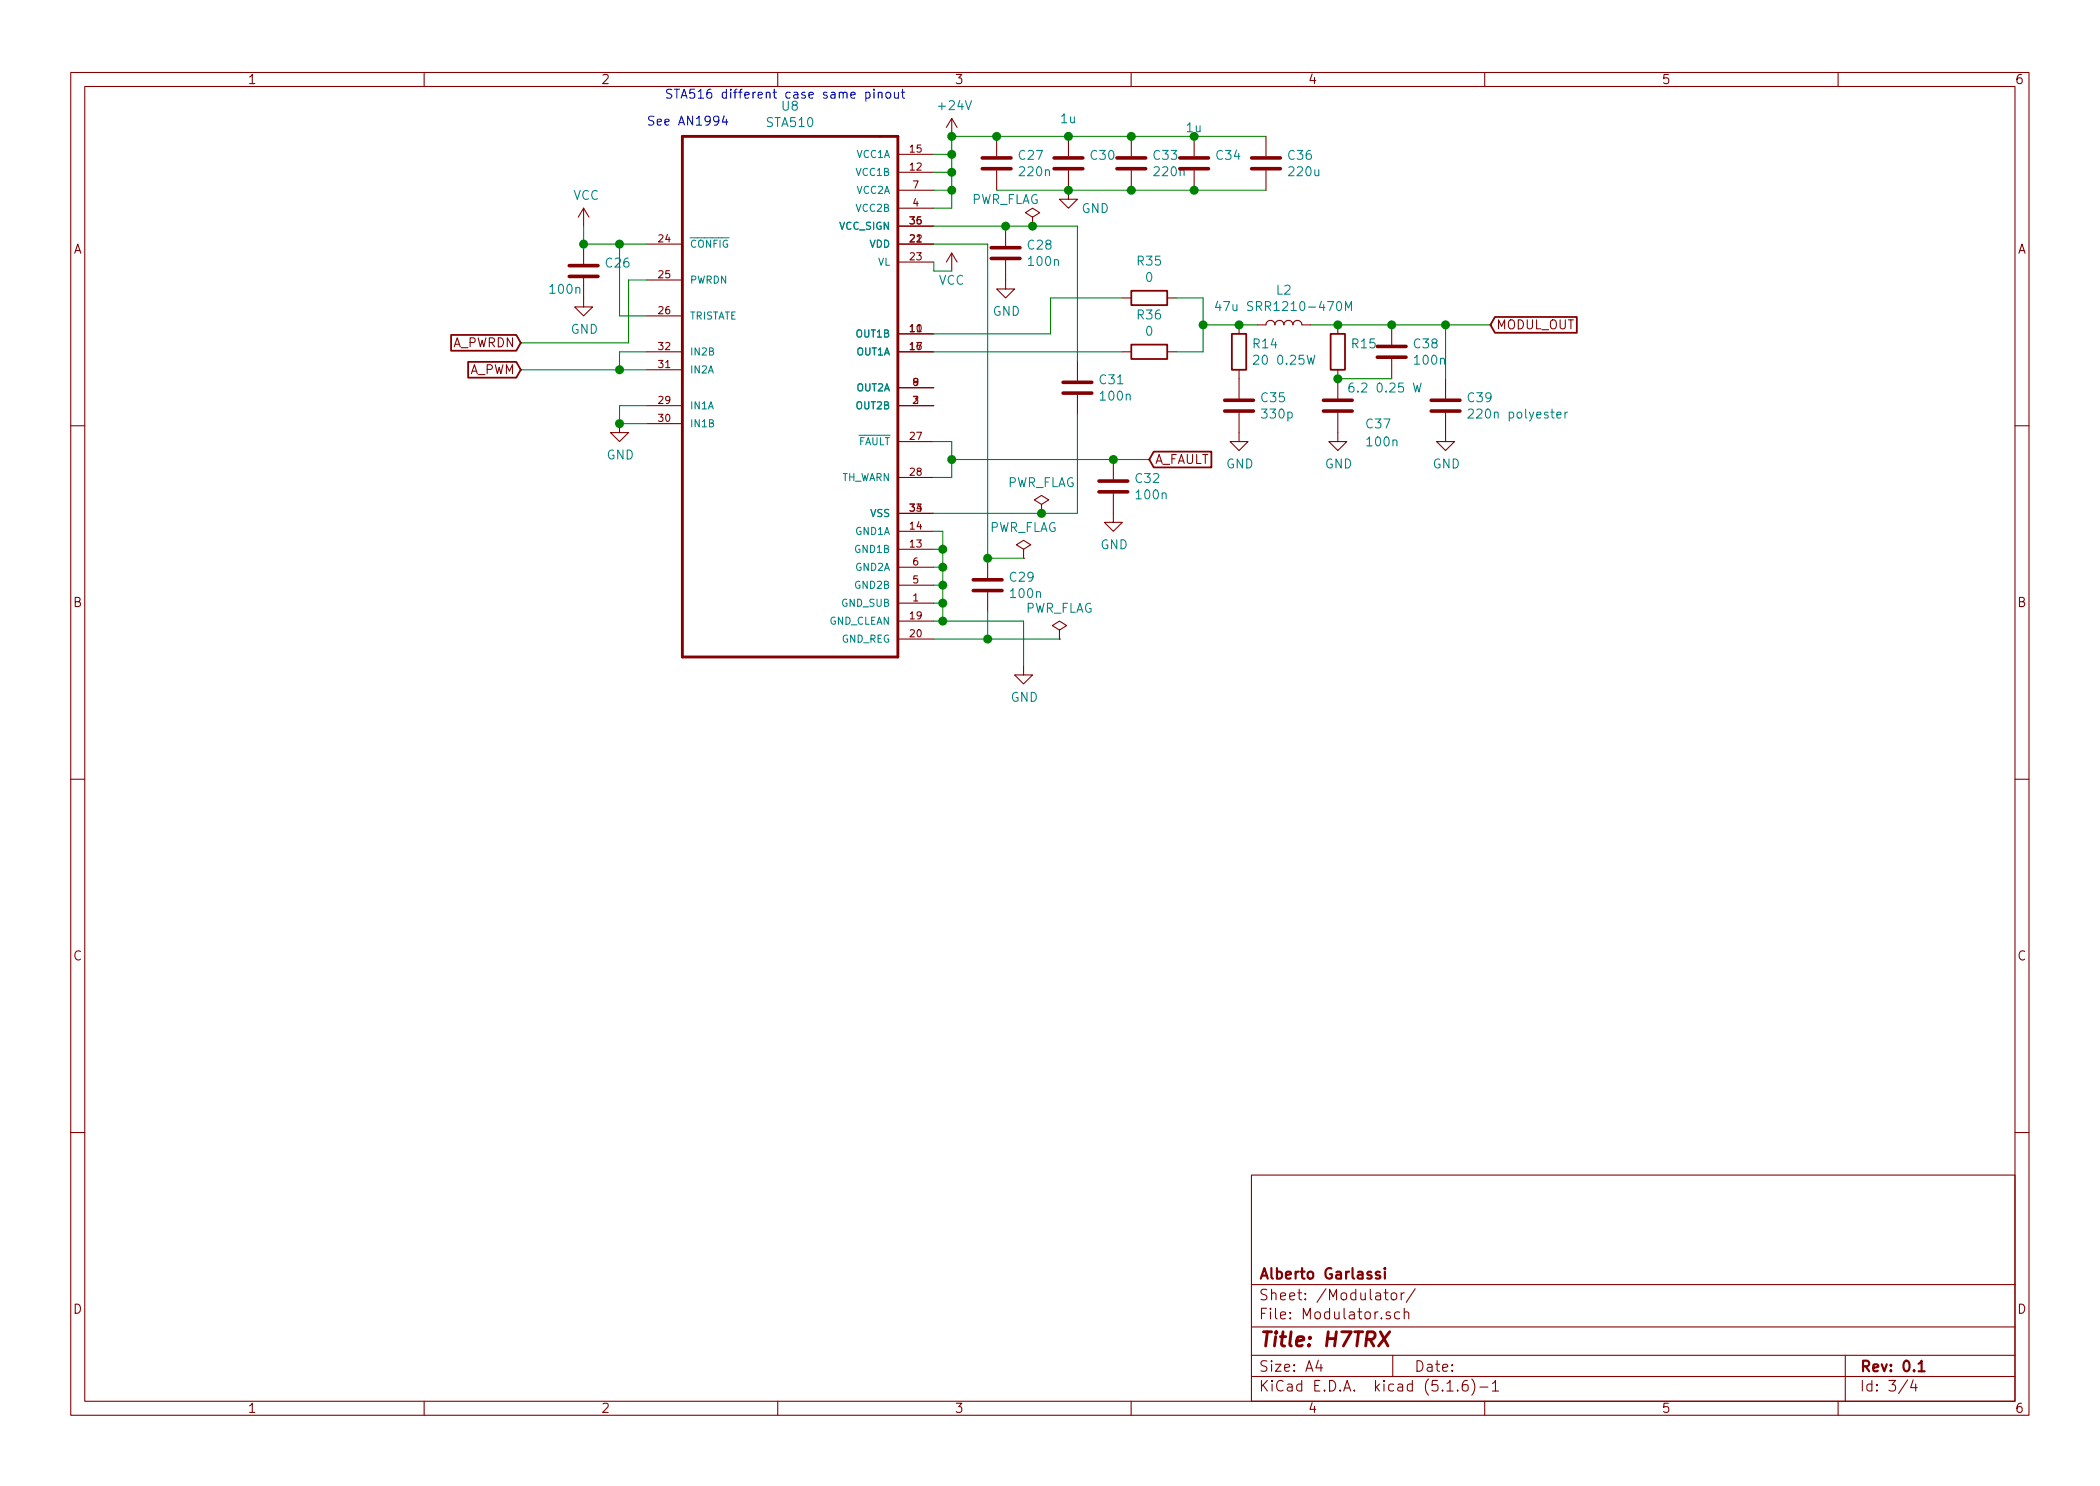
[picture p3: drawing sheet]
EESchema Schematic File Version 4
EELAYER 30 0
EELAYER END
$Descr A4 11693 8268
encoding utf-8
Sheet 3 4
Title "H7TRX"
Date ""
Rev "0.1"
Comp "Alberto Garlassi"
Comment1 ""
Comment2 ""
Comment3 ""
Comment4 ""
$EndDescr
Wire Wire Line
	5200 3450 5250 3450
Wire Wire Line
	5700 3450 5700 3700
$Comp
L power:GND #PWR044
U 1 1
P 5700 3700
F 0 "#PWR044" H 5700 3450 50  0001 C CNN
F 1 "GND" H 5705 3527 50  0000 C CNN
F 2 "" H 5700 3700 50  0001 C CNN
F 3 "" H 5700 3700 50  0001 C CNN
	1    5700 3700
	1    0    0    -1  
$EndComp
Wire Wire Line
	5200 3350 5250 3350
Wire Wire Line
	5250 3350 5250 3450
Connection ~ 5250 3450
Wire Wire Line
	5200 3150 5250 3150
Wire Wire Line
	5250 3150 5250 3250
Connection ~ 5250 3350
Wire Wire Line
	5200 3250 5250 3250
Connection ~ 5250 3250
Wire Wire Line
	5250 3250 5250 3350
Wire Wire Line
	5500 3550 5500 3400
$Comp
L Device:C C29
U 1 1
P 5500 3250
F 0 "C29" H 5615 3296 50  0000 L CNN
F 1 "100n" H 5615 3205 50  0000 L CNN
F 2 "Capacitor_SMD:C_0805_2012Metric_Pad1.15x1.40mm_HandSolder" H 5538 3100 50  0001 C CNN
F 3 "~" H 5500 3250 50  0001 C CNN
	1    5500 3250
	1    0    0    -1  
$EndComp
Wire Wire Line
	5200 3050 5250 3050
Wire Wire Line
	5250 3050 5250 3150
Connection ~ 5250 3150
Wire Wire Line
	5200 2950 5250 2950
Wire Wire Line
	5250 2950 5250 3050
Connection ~ 5250 3050
$Comp
L Device:C C31
U 1 1
P 6000 2150
F 0 "C31" H 6115 2196 50  0000 L CNN
F 1 "100n" H 6115 2105 50  0000 L CNN
F 2 "Capacitor_SMD:C_0805_2012Metric_Pad1.15x1.40mm_HandSolder" H 6038 2000 50  0001 C CNN
F 3 "~" H 6000 2150 50  0001 C CNN
	1    6000 2150
	1    0    0    -1  
$EndComp
Wire Wire Line
	6000 2850 6000 2300
Wire Wire Line
	5200 1250 5600 1250
Wire Wire Line
	6000 1250 6000 2000
$Comp
L power:VCC #PWR043
U 1 1
P 5300 1500
F 0 "#PWR043" H 5300 1350 50  0001 C CNN
F 1 "VCC" H 5300 1450 50  0000 C CNN
F 2 "" H 5300 1500 50  0001 C CNN
F 3 "" H 5300 1500 50  0001 C CNN
	1    5300 1500
	1    0    0    -1  
$EndComp
$Comp
L power:VCC #PWR039
U 1 1
P 3250 1250
F 0 "#PWR039" H 3250 1100 50  0001 C CNN
F 1 "VCC" H 3265 1423 50  0000 C CNN
F 2 "" H 3250 1250 50  0001 C CNN
F 3 "" H 3250 1250 50  0001 C CNN
	1    3250 1250
	1    0    0    -1  
$EndComp
$Comp
L proto-h750-rescue:STA516BETR-STA516BETR U8
U 1 1
P 4400 2250
AR Path="/5FB13D05" Ref="U8"  Part="1" 
AR Path="/5FB134F3/5FB13D05" Ref="U8"  Part="1" 
F 0 "U8" H 4400 3920 50  0000 C CNN
F 1 "STA510" H 4400 3829 50  0000 C CNN
F 2 "Package_SO:ST_PowerSSO-36_SlugDown" H 4400 2250 50  0001 L BNN
F 3 "" H 4400 2250 50  0001 L BNN
F 4 "32471" H 4400 2250 50  0001 L BNN "SNAPEDA_PACKAGE_ID"
F 5 "IPC-7351B" H 4400 2250 50  0001 L BNN "STANDARD"
F 6 "ST MICROELECTRONICS" H 4400 2250 50  0001 L BNN "MANUFACTURER"
F 7 "1" H 4400 2250 50  0001 L BNN "PARTREV"
	1    4400 2250
	1    0    0    -1  
$EndComp
Wire Wire Line
	3250 1250 3250 1350
Wire Wire Line
	3250 1350 3450 1350
$Comp
L Device:C C26
U 1 1
P 3250 1500
F 0 "C26" H 3365 1546 50  0000 L CNN
F 1 "100n" H 3050 1400 50  0000 L CNN
F 2 "Capacitor_SMD:C_0805_2012Metric_Pad1.15x1.40mm_HandSolder" H 3288 1350 50  0001 C CNN
F 3 "~" H 3250 1500 50  0001 C CNN
	1    3250 1500
	1    0    0    -1  
$EndComp
Connection ~ 3250 1350
$Comp
L power:GND #PWR040
U 1 1
P 3250 1650
F 0 "#PWR040" H 3250 1400 50  0001 C CNN
F 1 "GND" H 3255 1477 50  0000 C CNN
F 2 "" H 3250 1650 50  0001 C CNN
F 3 "" H 3250 1650 50  0001 C CNN
	1    3250 1650
	1    0    0    -1  
$EndComp
$Comp
L Device:C C28
U 1 1
P 5600 1400
F 0 "C28" H 5715 1446 50  0000 L CNN
F 1 "100n" H 5715 1355 50  0000 L CNN
F 2 "Capacitor_SMD:C_0805_2012Metric_Pad1.15x1.40mm_HandSolder" H 5638 1250 50  0001 C CNN
F 3 "~" H 5600 1400 50  0001 C CNN
	1    5600 1400
	1    0    0    -1  
$EndComp
$Comp
L power:GND #PWR045
U 1 1
P 5600 1550
F 0 "#PWR045" H 5600 1300 50  0001 C CNN
F 1 "GND" H 5605 1377 50  0000 C CNN
F 2 "" H 5600 1550 50  0001 C CNN
F 3 "" H 5600 1550 50  0001 C CNN
	1    5600 1550
	1    0    0    -1  
$EndComp
Wire Wire Line
	3600 1950 3450 1950
Wire Wire Line
	3450 1950 3450 2050
Wire Wire Line
	3450 2350 3600 2350
Wire Wire Line
	3600 2250 3450 2250
Wire Wire Line
	3450 2250 3450 2350
Wire Wire Line
	3600 2050 3450 2050
$Comp
L power:+24V #PWR042
U 1 1
P 5300 750
F 0 "#PWR042" H 5300 600 50  0001 C CNN
F 1 "+24V" H 5315 923 50  0000 C CNN
F 2 "" H 5300 750 50  0001 C CNN
F 3 "" H 5300 750 50  0001 C CNN
	1    5300 750 
	1    0    0    -1  
$EndComp
Wire Wire Line
	5200 850  5300 850 
Wire Wire Line
	5300 850  5300 750 
Wire Wire Line
	5200 950  5300 950 
Wire Wire Line
	5300 950  5300 850 
Connection ~ 5300 850 
Wire Wire Line
	5200 1050 5300 1050
Wire Wire Line
	5300 1050 5300 950 
Connection ~ 5300 950 
Wire Wire Line
	5200 1150 5300 1150
Wire Wire Line
	5300 1150 5300 1050
Connection ~ 5300 1050
$Comp
L Device:C C27
U 1 1
P 5550 900
F 0 "C27" H 5665 946 50  0000 L CNN
F 1 "220n" H 5665 855 50  0000 L CNN
F 2 "Capacitor_SMD:C_0805_2012Metric_Pad1.15x1.40mm_HandSolder" H 5588 750 50  0001 C CNN
F 3 "~" H 5550 900 50  0001 C CNN
	1    5550 900 
	1    0    0    -1  
$EndComp
$Comp
L Device:C C30
U 1 1
P 5950 900
F 0 "C30" H 6065 946 50  0000 L CNN
F 1 "1u" H 5900 1150 50  0000 L CNN
F 2 "Capacitor_SMD:C_0805_2012Metric_Pad1.15x1.40mm_HandSolder" H 5988 750 50  0001 C CNN
F 3 "~" H 5950 900 50  0001 C CNN
	1    5950 900 
	1    0    0    -1  
$EndComp
Wire Wire Line
	5950 750  5550 750 
Wire Wire Line
	5550 750  5300 750 
Connection ~ 5550 750 
Connection ~ 5300 750 
Wire Wire Line
	5550 1050 5950 1050
$Comp
L power:GND #PWR047
U 1 1
P 5950 1050
F 0 "#PWR047" H 5950 800 50  0001 C CNN
F 1 "GND" H 6100 950 50  0000 C CNN
F 2 "" H 5950 1050 50  0001 C CNN
F 3 "" H 5950 1050 50  0001 C CNN
	1    5950 1050
	1    0    0    -1  
$EndComp
Connection ~ 5950 1050
Wire Wire Line
	5200 1500 5300 1500
Connection ~ 5600 1250
Wire Wire Line
	5600 1250 5750 1250
Wire Wire Line
	5200 1850 5850 1850
Wire Wire Line
	5850 1850 5850 1650
$Comp
L Device:L L2
U 1 1
P 7150 1800
F 0 "L2" V 7340 1800 50  0000 C CNN
F 1 "47u SRR1210-470M" V 7249 1800 50  0000 C CNN
F 2 "Inductor_SMD:L_Bourns_SRR1210A" H 7150 1800 50  0001 C CNN
F 3 "~" H 7150 1800 50  0001 C CNN
	1    7150 1800
	0    -1   -1   0   
$EndComp
Wire Wire Line
	6700 1650 6700 1800
Connection ~ 6700 1800
Wire Wire Line
	6700 1800 6700 1950
Wire Wire Line
	6700 1800 6900 1800
$Comp
L Device:R R14
U 1 1
P 6900 1950
F 0 "R14" H 6970 1996 50  0000 L CNN
F 1 "20 0.25W" H 6970 1905 50  0000 L CNN
F 2 "Resistor_SMD:R_1210_3225Metric_Pad1.42x2.65mm_HandSolder" V 6830 1950 50  0001 C CNN
F 3 "~" H 6900 1950 50  0001 C CNN
	1    6900 1950
	1    0    0    -1  
$EndComp
Connection ~ 6900 1800
Wire Wire Line
	6900 1800 7000 1800
$Comp
L Device:C C35
U 1 1
P 6900 2250
F 0 "C35" H 7015 2296 50  0000 L CNN
F 1 "330p" H 7015 2205 50  0000 L CNN
F 2 "Capacitor_SMD:C_0805_2012Metric_Pad1.15x1.40mm_HandSolder" H 6938 2100 50  0001 C CNN
F 3 "~" H 6900 2250 50  0001 C CNN
	1    6900 2250
	1    0    0    -1  
$EndComp
$Comp
L power:GND #PWR049
U 1 1
P 6900 2400
F 0 "#PWR049" H 6900 2150 50  0001 C CNN
F 1 "GND" H 6905 2227 50  0000 C CNN
F 2 "" H 6900 2400 50  0001 C CNN
F 3 "" H 6900 2400 50  0001 C CNN
	1    6900 2400
	1    0    0    -1  
$EndComp
$Comp
L Device:R R15
U 1 1
P 7450 1950
F 0 "R15" H 7520 1996 50  0000 L CNN
F 1 "6.2 0.25 W" H 7500 1750 50  0000 L CNN
F 2 "Resistor_SMD:R_1210_3225Metric_Pad1.42x2.65mm_HandSolder" V 7380 1950 50  0001 C CNN
F 3 "~" H 7450 1950 50  0001 C CNN
	1    7450 1950
	1    0    0    -1  
$EndComp
$Comp
L Device:C C37
U 1 1
P 7450 2250
F 0 "C37" H 7600 2150 50  0000 L CNN
F 1 "100n" H 7600 2050 50  0000 L CNN
F 2 "Capacitor_SMD:C_0805_2012Metric_Pad1.15x1.40mm_HandSolder" H 7488 2100 50  0001 C CNN
F 3 "~" H 7450 2250 50  0001 C CNN
	1    7450 2250
	1    0    0    -1  
$EndComp
$Comp
L power:GND #PWR050
U 1 1
P 7450 2400
F 0 "#PWR050" H 7450 2150 50  0001 C CNN
F 1 "GND" H 7455 2227 50  0000 C CNN
F 2 "" H 7450 2400 50  0001 C CNN
F 3 "" H 7450 2400 50  0001 C CNN
	1    7450 2400
	1    0    0    -1  
$EndComp
$Comp
L Device:C C38
U 1 1
P 7750 1950
F 0 "C38" H 7865 1996 50  0000 L CNN
F 1 "100n" H 7865 1905 50  0000 L CNN
F 2 "Capacitor_SMD:C_0805_2012Metric_Pad1.15x1.40mm_HandSolder" H 7788 1800 50  0001 C CNN
F 3 "~" H 7750 1950 50  0001 C CNN
	1    7750 1950
	1    0    0    -1  
$EndComp
Wire Wire Line
	7750 2100 7450 2100
Connection ~ 7450 2100
Wire Wire Line
	7300 1800 7450 1800
Wire Wire Line
	7450 1800 7750 1800
Connection ~ 7450 1800
Wire Wire Line
	7750 1800 8050 1800
Connection ~ 7750 1800
$Comp
L Device:C C39
U 1 1
P 8050 2250
F 0 "C39" H 8165 2296 50  0000 L CNN
F 1 "220n polyester" H 8165 2205 50  0000 L CNN
F 2 "Capacitor_SMD:C_1812_4532Metric_Pad1.30x3.40mm_HandSolder" H 8088 2100 50  0001 C CNN
F 3 "~" H 8050 2250 50  0001 C CNN
	1    8050 2250
	1    0    0    -1  
$EndComp
$Comp
L power:GND #PWR051
U 1 1
P 8050 2400
F 0 "#PWR051" H 8050 2150 50  0001 C CNN
F 1 "GND" H 8055 2227 50  0000 C CNN
F 2 "" H 8050 2400 50  0001 C CNN
F 3 "" H 8050 2400 50  0001 C CNN
	1    8050 2400
	1    0    0    -1  
$EndComp
Wire Wire Line
	8050 2100 8050 1800
Connection ~ 8050 1800
$Comp
L Device:C C33
U 1 1
P 6300 900
F 0 "C33" H 6415 946 50  0000 L CNN
F 1 "220n" H 6415 855 50  0000 L CNN
F 2 "Capacitor_SMD:C_0805_2012Metric_Pad1.15x1.40mm_HandSolder" H 6338 750 50  0001 C CNN
F 3 "~" H 6300 900 50  0001 C CNN
	1    6300 900 
	1    0    0    -1  
$EndComp
$Comp
L Device:C C34
U 1 1
P 6650 900
F 0 "C34" H 6765 946 50  0000 L CNN
F 1 "1u" H 6600 1100 50  0000 L CNN
F 2 "Capacitor_SMD:C_0805_2012Metric_Pad1.15x1.40mm_HandSolder" H 6688 750 50  0001 C CNN
F 3 "~" H 6650 900 50  0001 C CNN
	1    6650 900 
	1    0    0    -1  
$EndComp
Wire Wire Line
	5950 750  6300 750 
Connection ~ 5950 750 
Wire Wire Line
	6300 750  6650 750 
Connection ~ 6300 750 
Wire Wire Line
	5950 1050 6300 1050
Wire Wire Line
	6300 1050 6650 1050
Connection ~ 6300 1050
Wire Wire Line
	5200 2850 5800 2850
$Comp
L power:GND #PWR041
U 1 1
P 3450 2350
F 0 "#PWR041" H 3450 2100 50  0001 C CNN
F 1 "GND" H 3455 2177 50  0000 C CNN
F 2 "" H 3450 2350 50  0001 C CNN
F 3 "" H 3450 2350 50  0001 C CNN
	1    3450 2350
	1    0    0    -1  
$EndComp
Connection ~ 3450 2350
Wire Wire Line
	5200 2450 5300 2450
Wire Wire Line
	5300 2450 5300 2550
Wire Wire Line
	5300 2650 5200 2650
Wire Wire Line
	5300 2550 6200 2550
Connection ~ 5300 2550
Wire Wire Line
	5300 2550 5300 2650
$Comp
L Device:C C32
U 1 1
P 6200 2700
F 0 "C32" H 6315 2746 50  0000 L CNN
F 1 "100n" H 6315 2655 50  0000 L CNN
F 2 "Capacitor_SMD:C_0805_2012Metric_Pad1.15x1.40mm_HandSolder" H 6238 2550 50  0001 C CNN
F 3 "~" H 6200 2700 50  0001 C CNN
	1    6200 2700
	1    0    0    -1  
$EndComp
Connection ~ 6200 2550
Wire Wire Line
	6200 2550 6400 2550
$Comp
L power:GND #PWR048
U 1 1
P 6200 2850
F 0 "#PWR048" H 6200 2600 50  0001 C CNN
F 1 "GND" H 6205 2677 50  0000 C CNN
F 2 "" H 6200 2850 50  0001 C CNN
F 3 "" H 6200 2850 50  0001 C CNN
	1    6200 2850
	1    0    0    -1  
$EndComp
Text GLabel 6400 2550 2    50   Input ~ 0
A_FAULT
Text GLabel 2900 2050 0    50   Input ~ 0
A_PWM
Wire Wire Line
	2900 2050 3450 2050
Connection ~ 3450 2050
Wire Wire Line
	3600 1750 3450 1750
Wire Wire Line
	3450 1750 3450 1350
Connection ~ 3450 1350
Wire Wire Line
	3450 1350 3600 1350
Wire Wire Line
	3600 1550 3500 1550
Wire Wire Line
	3500 1550 3500 1900
Wire Wire Line
	3500 1900 2900 1900
Text GLabel 2900 1900 0    50   Input ~ 0
A_PWRDN
$Comp
L Device:C C36
U 1 1
P 7050 900
F 0 "C36" H 7165 946 50  0000 L CNN
F 1 "220u" H 7165 855 50  0000 L CNN
F 2 "Capacitor_SMD:CP_Elec_8x10" H 7088 750 50  0001 C CNN
F 3 "~" H 7050 900 50  0001 C CNN
	1    7050 900 
	1    0    0    -1  
$EndComp
Wire Wire Line
	7050 750  6650 750 
Connection ~ 6650 750 
Wire Wire Line
	6650 1050 7050 1050
Connection ~ 6650 1050
Text GLabel 8300 1800 2    50   Input ~ 0
MODUL_OUT
Wire Wire Line
	8050 1800 8300 1800
$Comp
L power:PWR_FLAG #FLG0105
U 1 1
P 5750 1250
F 0 "#FLG0105" H 5750 1325 50  0001 C CNN
F 1 "PWR_FLAG" H 5600 1400 50  0000 C CNN
F 2 "" H 5750 1250 50  0001 C CNN
F 3 "~" H 5750 1250 50  0001 C CNN
	1    5750 1250
	1    0    0    -1  
$EndComp
Connection ~ 5750 1250
Wire Wire Line
	5750 1250 6000 1250
Wire Wire Line
	5500 3100 5500 1350
Wire Wire Line
	5500 1350 5200 1350
Wire Wire Line
	5250 3450 5700 3450
Wire Wire Line
	5200 3550 5500 3550
Wire Wire Line
	5200 1500 5200 1450
$Comp
L power:PWR_FLAG #FLG0107
U 1 1
P 5700 3100
F 0 "#FLG0107" H 5700 3175 50  0001 C CNN
F 1 "PWR_FLAG" H 5700 3273 50  0000 C CNN
F 2 "" H 5700 3100 50  0001 C CNN
F 3 "~" H 5700 3100 50  0001 C CNN
	1    5700 3100
	1    0    0    -1  
$EndComp
Wire Wire Line
	5700 3100 5500 3100
Connection ~ 5500 3100
$Comp
L power:PWR_FLAG #FLG0108
U 1 1
P 5900 3550
F 0 "#FLG0108" H 5900 3625 50  0001 C CNN
F 1 "PWR_FLAG" H 5900 3723 50  0000 C CNN
F 2 "" H 5900 3550 50  0001 C CNN
F 3 "~" H 5900 3550 50  0001 C CNN
	1    5900 3550
	1    0    0    -1  
$EndComp
Wire Wire Line
	5900 3550 5500 3550
Connection ~ 5500 3550
$Comp
L power:PWR_FLAG #FLG0111
U 1 1
P 5800 2850
F 0 "#FLG0111" H 5800 2925 50  0001 C CNN
F 1 "PWR_FLAG" H 5800 3023 50  0000 C CNN
F 2 "" H 5800 2850 50  0001 C CNN
F 3 "~" H 5800 2850 50  0001 C CNN
	1    5800 2850
	1    0    0    -1  
$EndComp
Connection ~ 5800 2850
Wire Wire Line
	5800 2850 6000 2850
Text Notes 3700 550  0    50   ~ 0
STA516 different case same pinout\n
Text Notes 3600 700  0    50   ~ 0
See AN1994 
$Comp
L Device:R R35
U 1 1
P 6400 1650
F 0 "R35" V 6193 1650 50  0000 C CNN
F 1 "0" V 6284 1650 50  0000 C CNN
F 2 "Resistor_SMD:R_1210_3225Metric_Pad1.42x2.65mm_HandSolder" V 6330 1650 50  0001 C CNN
F 3 "~" H 6400 1650 50  0001 C CNN
	1    6400 1650
	0    1    1    0   
$EndComp
$Comp
L Device:R R36
U 1 1
P 6400 1950
F 0 "R36" V 6193 1950 50  0000 C CNN
F 1 "0" V 6284 1950 50  0000 C CNN
F 2 "Resistor_SMD:R_1210_3225Metric_Pad1.42x2.65mm_HandSolder" V 6330 1950 50  0001 C CNN
F 3 "~" H 6400 1950 50  0001 C CNN
	1    6400 1950
	0    1    1    0   
$EndComp
Wire Wire Line
	5850 1650 6250 1650
Wire Wire Line
	5200 1950 6250 1950
Wire Wire Line
	6550 1950 6700 1950
Wire Wire Line
	6550 1650 6700 1650
$EndSCHEMATC
